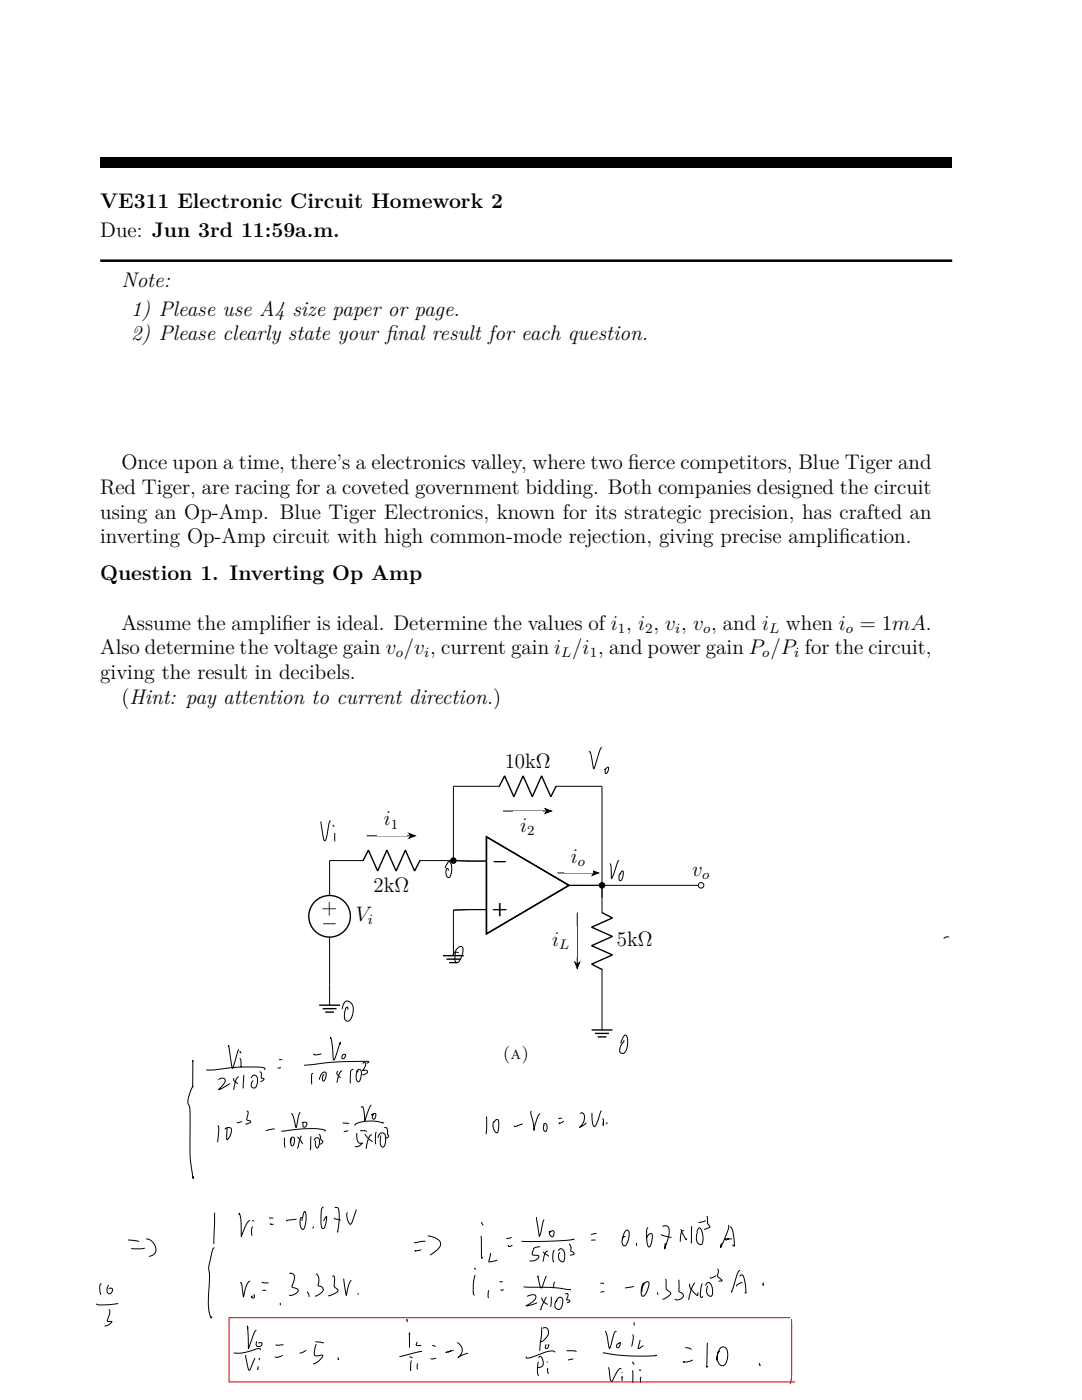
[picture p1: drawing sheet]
<svg xmlns="http://www.w3.org/2000/svg" width="216mm" height="279mm" viewBox="0 0 216 279" stroke-linecap="round" stroke-linejoin="round" font-family="sans-serif">
<path d="M20 31.5h170v2h-170z" fill="#000"/>
<path d="M20 52h170" fill="none" stroke="#000" stroke-width=".5"/>
<path d="M99.6 156.9l1.1-2.1 1.8 4.2 1.9-4.2 1.8 4.2 1.9-4.2 1.8 4.2 1.1-2.1M72.4 171.7l1.1-2 1.9 4.1 1.8-4.1 1.8 4.1 1.9-4.1 1.8 4.1 1.1-2.1M97.1 167l16.4 9.7-16.4 9.7zM88.4 190.7h4.1M89.1 191.4h2.8M89.6 192.1h1.7M120.1 182.1l2.1 1.1-4.2 1.8 4.2 1.9-4.2 1.8 4.2 1.9-4.2 1.8 2.1 1.1M118 205.5h4.2M118.7 206.2h2.8M119.3 206.9h1.7" fill="none" stroke="#000" stroke-width=".28"/>
<path d="M99.8 156.9h-9.3v14.8M110.8 156.9h9.3v25.4M65.8 171.7h6.8M83.7 171.7h6.8M90.5 171.7l6.6 .1M113.5 176.7h3.6M117.2 176.7h22.7M97.1 181.5l-6.6 .1v9.1M120.1 193.3v12.2" fill="none" stroke="#000" stroke-width=".2"/>
<circle cx="139.9" cy="176.7" r=".55" fill="#fff" stroke="#000" stroke-width=".2"/>
<g fill="#000" stroke="#000" stroke-width=".2">
<path d="M81.6 166.3l1.3 .5-1.3 .5 .4-.5z"/>
<circle cx="90.5" cy="171.7" r=".55"/>
<circle cx="120.1" cy="176.7" r=".55"/>
</g>
<path d="M65.8 171.7v7M73.2 166.8h8.8M65.8 187v13.6" fill="none" stroke="#000" stroke-width=".2"/>
<g fill="none" stroke="#000" stroke-width=".28">
<path d="M63.7 200.6h4.1M64.4 201.3h2.7M64.9 202h1.7"/>
<circle cx="65.8" cy="182.9" r="4.2"/>
</g>
<path d="M75.2 160.6h5.8v6.1h-5.8z" fill="#fff"/>
<path d="M100.4 161.9h8.8" fill="none" stroke="#000" stroke-width=".2"/>
<path d="M108.8 161.4l1.2 .5-1.2 .4 .4-.4z" fill="#000" stroke="#000" stroke-width=".2"/>
<path d="M102.4 161.9h5.8v6.2h-5.8z" fill="#fff"/>
<path d="M111.2 174.2h7.4" fill="none" stroke="#000" stroke-width=".2"/>
<path d="M118.2 173.7l1.2 .5-1.2 .5 .4-.5z" fill="#000" stroke="#000" stroke-width=".2"/>
<path d="M112.5 168h5.8v6.1h-5.8z" fill="#fff"/>
<path d="M115.2 182.1v10.3" fill="none" stroke="#000" stroke-width=".2"/>
<path d="M114.7 192l.5 .5 .5-.5-.5 1.3z" fill="#000" stroke="#000" stroke-width=".2"/>
<path d="M108.8 184.7h6.3v6.2h-6.3z" fill="#fff"/>
<g fill="none" stroke="#000" stroke-width=".2">
<path d="M120.7 153.5l.1 .9a.88 .88 0 0 0 .5-1.3l-.5 .5M189.3 187h-.6l-.3 .3M104.2 224.3l-.3 .1a1.19 1.19 0 0 1-1.3 .3M106 221.8l-.1 .5 .5 1.8 .2 1.4a8.2 8.2 0 0 1 1.1-3.2M112.1 223.2l-.6 .1M120 221.7l-.6 1.5a2.85 2.85 0 0 1-.8 1.6l-.4-.8-.1-1.8M20.2 256.2a2.05 2.05 0 0 0-.1 2.2M21.7 256.5a1.12 1.12 0 0 0 .1 1.7 .66 .66 0 0 0 .6-.4 .66 .66 0 0 0-.1-.7l-.6 .1M29.2 247.3a2.01 2.01 0 0 1 1.6 2.9l-1 .5M60.3 243h-.2a2.13 2.13 0 0 0 .3 2.3 1.53 1.53 0 0 0 .6-1.4l.1-.3a2.69 2.69 0 0 0-.3-1.8l-.2 .3-.4 1.5M64.5 240.9a2.18 2.18 0 0 0-.5 2v.3a2.94 2.94 0 0 0 .4 2 .92 .92 0 0 0 .6-1.1l.2-1.3-.6 .8M66.7 243.1l1.2 .4"/>
<path d="M66.9 241h-.1a.59 .59 0 0 1 .7 .1 .59 .59 0 0 1 .1 .6l.1 2-.3 2.2M68.6 255.2l.5 3.3 .5-2.1 .5-.8M71.1 241.5l-1.1 2.8a1.96 1.96 0 0 1-.8-1.9l.1-.4M84.8 247.7l-2.1 .3M97.5 257.6v1.4M100.3 255.8h-.6M119 246.1l-1 .2M119.9 256.1l.5 .1M120.5 257.7l-.6 .2M126.4 256.7l-1.6 .3M127 248.1l.1 .5M128.6 256.1a1.6 1.6 0 0 0-.7 1.5v.5a.45 .45 0 0 0 .4 .6 .45 .45 0 0 0 .5-.4l.3-.6a2.76 2.76 0 0 0 .3-1.8 .9 .9 0 0 0-1.2 .9l-.1 1"/>
<path d="M135.9 245.4l1 2v-.2M147.6 253.6a6.4 6.4 0 0 0-1.2 2.9l-.4 1.4-.1-.2M147.6 254.7l.5-.3a4.9 4.9 0 0 1 .7 3.1v.5h-.1M55.1 268.4l.3 .1 1.1-.1M61.1 269.5l-1.3 .5M67.5 271v.3h.1M86.3 268.5l.6 .2M91.3 267.9a1.74 1.74 0 0 1 .1 3.1l.8-.6 1.1-.3M136.8 268.9l.7 .2 .4 .2M151.5 272.1l.2 .4"/>
</g>
<path d="M157.6 263h-111.9v12.8h112.9" fill="none" stroke="#d20000" stroke-width=".2"/>
<text font-size="22.4" x="37.4" y="229.9">隰</text>
<text font-size="19" x="56.1" y="225">处</text>
<text font-size="17.7" x="41.5" y="258.9">{</text>
<text font-size="14.7" x="52.2" y="257">∵</text>
<text font-size="11" fill="#d20000" x="157.6" y="273.6">1</text>
<text font-size="10.2" x="113" y="273.5">景器</text>
<text font-size="8.2" x="104.9" y="272.6">2</text>
<text font-size="7.6" x="46.6" y="271.7">是</text>
<text font-size="7.2" x="19.1" y="263">:</text>
<text font-size="6.8" x="95.9" y="250.3">ic 03</text>
<text font-size="6.5" x="79.7" y="272">卡</text>
<text font-size="5.8" x="104.4" y="260.1">Y</text>
<text font-size="4.9" x="137.9" y="247.3">105</text>
<text font-size="4.6" x="94.3" y="257.4">i</text>
<text font-size="4.4" x="62.3" y="244.9">,</text>
<g font-size="4.2">
<text x="20" y="41.4">VE311 Electronic Circuit Homework 2</text>
<text x="20" y="47.4">Due: Jun 3rd 11:59a.m.</text>
<text x="24.2" y="57.2">Note:</text>
<text x="26.2" y="63">1) Please use A4 size paper or page.</text>
<text x="26.2" y="67.9">2) Please clearly state your f</text>
<text x="76.9" y="67.9">inal result for each question.</text>
<text x="24.2" y="93.7">Once upon a time, there’s a electronics valley, where two f</text>
<text x="125.3" y="93.7">ierce competitors, Blue Tiger and</text>
<text x="20" y="98.6">Red Tiger, are racing for a coveted government bidding. Both companies designed the circuit</text>
<text x="20" y="103.5">using an Op-Amp. Blue Tiger Electronics, known for its strategic precision, has crafted an</text>
<text x="20" y="108.4">inverting Op-Amp circuit with high common-mode rejection, giving precise amplif</text>
<text x="167.4" y="108.4">ication.</text>
<text x="20" y="115.8">Question 1. Inverting Op Amp</text>
<text x="24.2" y="125.7">Assume the amplif</text>
<text x="56.3" y="125.7">ier is ideal. Determine the values of i , i , v , v , and i</text>
<text x="156.8" y="125.7">when i = 1mA.</text>
<text x="20" y="130.6">Also determine the voltage gain v /v , current gain i /i , and power gain P /P for the circuit,</text>
<text x="20" y="135.5">giving the result in decibels.</text>
<text x="24.2" y="140.4">(Hint: pay attention to current direction.)</text>
<text x="100.7" y="153.3">10kΩ</text>
<text x="76.6" y="164.7">i</text>
<text x="103.8" y="166.1">i</text>
<text x="113.9" y="172.1">i</text>
<text x="74.5" y="178.1">2kΩ</text>
<text x="138.1" y="174.8">v</text>
<text x="64.1" y="185.4">−</text>
<text x="64.2" y="182.4">+</text>
<text x="71" y="183.8">V</text>
<text x="110.1" y="188.9">i</text>
<text x="123.1" y="188.7">5kΩ</text>
<text x="140.9" y="272">10</text>
</g>
<text font-size="4.1" x="128.9" y="248.4">07</text>
<text font-size="4" x="145.8" y="257.2">.</text>
<g font-size="3.9">
<text x="143.7" y="248.1">A</text>
<text x="62.8" y="257.8">&quot; ,</text>
<text x="62.4" y="271.4">5</text>
</g>
<text font-size="3.8" x="117.5" y="152.7">V</text>
<g font-size="3.6">
<text x="121.6" y="175">Vo</text>
<text x="68.3" y="203.1">0</text>
<text x="131.1" y="258.7">SSX</text>
</g>
<g font-size="3.5">
<text x="63.9" y="167.1">Vi</text>
<text x="98.2" y="172.7">−</text>
<text x="98.2" y="182.4">+</text>
<text x="100.3" y="211.4">(a)</text>
</g>
<g font-size="3.3">
<text x="123.5" y="209.6">0</text>
<text x="57" y="244.7">:</text>
<text x="85.3" y="249.7">)</text>
</g>
<g font-size="3.1">
<text x="25.5" y="250.1">&quot;</text>
<text x="137.3" y="258.7">105</text>
</g>
<g font-size="3">
<text x="96.9" y="225.7">10</text>
<text x="68.5" y="258">∵</text>
</g>
<g font-size="2.9">
<text x="88.9" y="174.6">0</text>
<text x="90.4" y="191.5">0</text>
<text x="124" y="248.1">0</text>
</g>
<g font-size="2.8">
<text x="79" y="131.2">o</text>
<text x="84.6" y="131.2">i</text>
<text x="112" y="131.2">L</text>
<text x="117.7" y="131.2">1</text>
<text x="123.3" y="126.3">1</text>
<text x="128.7" y="126.3">2</text>
<text x="134.7" y="126.3">i</text>
<text x="140.3" y="126.3">o</text>
<text x="152.1" y="131.2">o</text>
<text x="153.5" y="126.3">L</text>
<text x="158.4" y="131.2">i</text>
<text x="168.8" y="126.3">o</text>
<text x="78" y="165.3">1</text>
<text x="105.2" y="166.7">2</text>
<text x="115.3" y="172.8">o</text>
<text x="140.1" y="175.4">o</text>
<text x="73.4" y="184.4">i</text>
<text x="111.5" y="189.5">L</text>
<text x="118" y="224.3">.</text>
</g>
<text font-size="2.6" x="136.2" y="271.3">:</text>
<g font-size="2.5">
<text x="115.7" y="224.3">2</text>
<text x="85.9" y="270.7">: -</text>
</g>
<g font-size="2.3">
<text x="109.8" y="260.9">03</text>
<text x="54.8" y="270.4">:</text>
</g>
<g font-size="2.2">
<text x="135.6" y="247.3">×</text>
<text x="141.6" y="255.3">A</text>
</g>
<text font-size="1.8" x="82.6" y="249.3">=</text>
<g font-size="1.7">
<text x="55.3" y="212.9">“</text>
<text x="101" y="248.5">=</text>
</g>
<text font-size="1.6" x="99.6" y="257.2">:</text>
<text font-size="1.5" x="108.3" y="225.5">o</text>
<g font-size="1.3">
<text x="120.1" y="224.4">.</text>
<text x="117.9" y="247.3">:</text>
</g>
<text font-size="1.1" x="111.4" y="224.1">=</text>
<text font-size=".5" x="81.1" y="263.7">∆</text>
</svg>
